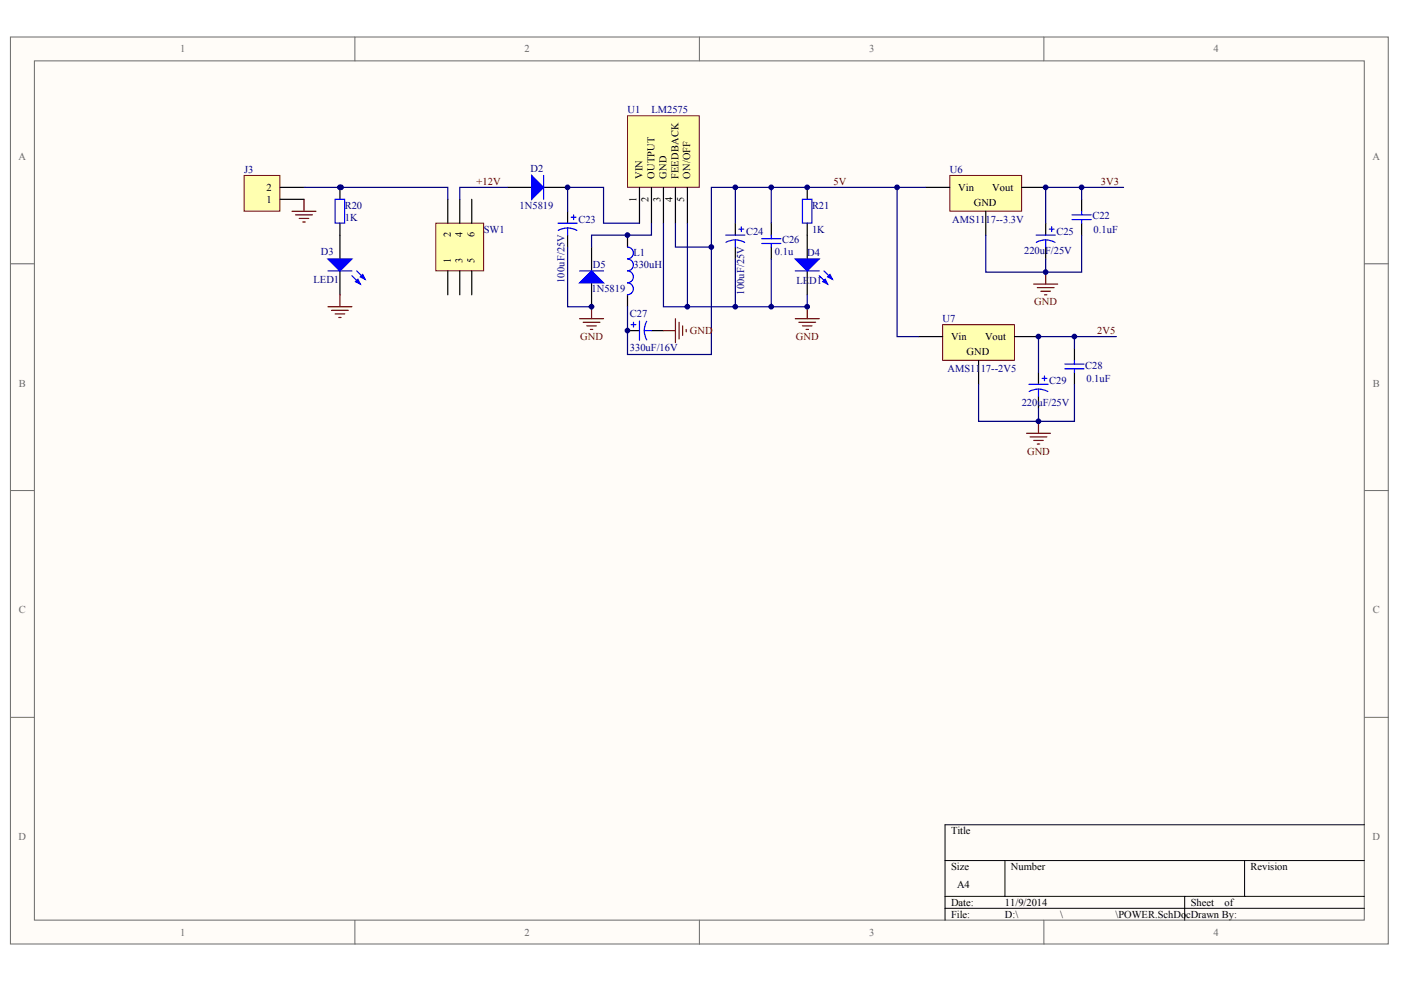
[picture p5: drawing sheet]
<svg xmlns="http://www.w3.org/2000/svg" width="287mm" height="202mm" viewBox="0 0 287 202" stroke-linecap="round" stroke-linejoin="round" font-family="sans-serif">
<g fill="#fffcf8" stroke="#696969" stroke-width=".2">
<path d="M2.1 7.6h282.1v185.7h-282.1z"/>
<path d="M7 12.5h272.3v175.9h-272.3z"/>
</g>
<path d="M72.7 7.6v4.9M143.2 7.6v4.9M213.7 7.6v4.9M2.1 54h4.9M279.3 54h4.9M2.1 100.5h4.9M279.3 100.5h4.9M2.1 146.9h4.9M279.3 146.9h4.9M72.7 188.5v4.9M143.2 188.5v4.9M213.7 188.5v4.9" fill="none" stroke="#696969" stroke-width=".2"/>
<path d="M193.5 176.2h85.8M205.7 176.2v7.4M254.8 176.2v7.4M279.3 168.9h-85.8v19.6M193.5 183.6h85.8M193.5 186h85.8M242.5 183.6v4.9" fill="none" stroke="#000" stroke-width=".2"/>
<g fill="none" stroke="#000" stroke-width=".25">
<path d="M103.9 38.4h4.9M111.3 38.4h4.9M165.3 38.4v2.4M116.2 43.3v2.4M116.2 48.2v2.4M150.5 45.7v2.5M150.5 50.6v2.4M157.9 45.7v2.5M157.9 50.6v2.4M165.3 45.7v7.3M165.3 55.5v4.9M214.1 45.7v2.5"/>
<path d="M214.1 50.6v2.4"/>
</g>
<g fill="none" stroke="#00f" stroke-width=".25">
<path d="M111.3 35.9v4.9M114.2 45.7h4M116.2 46.7l.8 .1 1.1 .4M116.2 46.7l-.8 .1-1.1 .4M116.2 46.7v1.5M116.9 44.5h1M117.4 44v1M148.6 48.2h3.9M150.5 49.1l1.2 .2 .7 .3M150.5 49.1l-.8 .1-1.1 .4M150.5 49.1v1.5M151.3 46.9h1"/>
<path d="M151.8 46.4v1M155.9 48.9h4M155.9 49.9h4M157.9 48.2v.7M157.9 49.9v.7M162.8 55.5h4.9M164.3 40.8h1.9v4.9h-1.9zM167.7 56.5l1.7 1.7M168.7 55.5l1.7 1.7M212.1 48.2h3.9M214.1 49.1l1.1 .2 .8 .3M214.1 49.1l-1.2 .2-.7 .3"/>
<path d="M214.1 49.1v1.5M214.8 46.9h1M215.3 46.4v1"/>
</g>
<g fill="#00f" stroke="#00f" stroke-width=".25">
<path d="M108.8 35.9l2.5 2.5-2.5 2.4z"/>
<path d="M162.8 53h4.9l-2.4 2.5z"/>
<path d="M168.4 57.7l.5-.5 .5 1z"/>
<path d="M169.4 56.7l.5-.5 .5 1z"/>
</g>
<path d="M194.4 35.9h14.7v7.3h-14.7z" fill="#ffffb0" stroke="#800000" stroke-width=".2"/>
<path d="M189.5 38.4h4.9M209.2 38.4h4.9M201.8 43.3v4.9M221.4 40.8v2.5M221.4 45.7v2.5" fill="none" stroke="#000" stroke-width=".25"/>
<path d="M219.5 44h3.9M219.5 45h3.9M221.4 43.3v.7M221.4 45v.7" fill="none" stroke="#00f" stroke-width=".25"/>
<path d="M221.4 38.4v2.4M157.9 53v9.8" fill="none" stroke="#000080" stroke-width=".25"/>
<path d="M59.8 43.3h4.9M60.5 44h3.4M61.2 44.7h2M62 45.5h.5M62.2 40.8v2.5" fill="none" stroke="#800000" stroke-width=".25"/>
<path d="M50 35.9h7.3v7.3h-7.3z" fill="#ffffb0" stroke="#800000" stroke-width=".2"/>
<path d="M57.3 38.4h4.9M69.6 38.4v2.4M57.3 40.8h4.9M69.6 45.7v7.3M69.6 55.5v4.9" fill="none" stroke="#000" stroke-width=".25"/>
<path d="M157.9 38.4h7.4M230 38.4h-15.9v7.3M150.5 45.7v-7.3h7.4v7.3M150.5 53v9.8" fill="none" stroke="#000080" stroke-width=".25"/>
<g fill="#00f" stroke="#00f" stroke-width=".25">
<path d="M67.1 53h4.9l-2.4 2.5z"/>
<path d="M72.8 57.7l.5-.5 .5 1z"/>
<path d="M73.8 56.7l.5-.5 .4 1z"/>
</g>
<path d="M67.1 55.5h4.9M68.6 40.8h1.9v4.9h-1.9zM72 56.5l1.8 1.7M73 55.5l1.7 1.7" fill="none" stroke="#00f" stroke-width=".25"/>
<path d="M67.1 62.8h4.9M67.9 63.6h3.4M68.6 64.3h2M69.3 65h.5M69.6 60.4v2.4" fill="none" stroke="#800000" stroke-width=".25"/>
<path d="M89.2 45.7h9.8v9.8h-9.8z" fill="#ffffb0" stroke="#800000" stroke-width=".2"/>
<path d="M91.7 40.8v4.9M91.7 55.5v4.9M94.1 40.8v4.9M94.1 55.5v4.9M96.6 40.8v4.9M96.6 55.5v4.9" fill="none" stroke="#000" stroke-width=".25"/>
<path d="M211.6 58.2h4.9M212.4 58.9h3.4M213.1 59.6h2M214.1 55.7v2.5M213.8 60.4h.5" fill="none" stroke="#800000" stroke-width=".25"/>
<path d="M128.5 23.7h14.7v14.7h-14.7z" fill="#ffffb0" stroke="#800000" stroke-width=".2"/>
<g fill="none" stroke="#000" stroke-width=".25">
<path d="M130.9 38.4v7.3M133.4 38.4v7.3M135.8 38.4v7.3M138.3 38.4v7.3M140.7 38.4v7.3M121.1 50.6v4.9M121.1 57.9v4.9M128.5 48.2v2.4M128.5 60.4v2.4M128.5 67.7h2.4M133.4 67.7h2.4M212.6 76.3v2.4"/>
<path d="M212.6 81.2v2.4"/>
</g>
<path d="M150.5 38.4h-4.9v34.2h-17.1v-9.8M165.3 38.4h24.2M116.2 43.3v-4.9h7.4v7.3h7.3M116.2 50.6v12.2h4.9M133.4 45.7v2.5h-12.3v2.4M135.8 45.7v17.1h29.5v-2.4M138.3 45.7v4.9h7.3M140.7 45.7v17.1M201.8 48.2v7.5h12.3M221.4 48.2v7.5h-7.3v-2.7" fill="none" stroke="#000080" stroke-width=".25"/>
<path d="M118.6 57.9l2.5-2.4 2.5 2.4z" fill="#00f" stroke="#00f" stroke-width=".25"/>
<g fill="none" stroke="#00f" stroke-width=".25">
<path d="M118.6 55.5h5M128.5 50.6a1.21 1.21 0 0 1 1.2 1.2 1.21 1.21 0 0 1-1.2 1.2 1.22 1.22 0 0 1 1.2 1.2 1.22 1.22 0 0 1-1.2 1.3 1.22 1.22 0 0 1 1.2 1.2 1.22 1.22 0 0 1-1.2 1.2 1.22 1.22 0 0 1 1.2 1.2 1.22 1.22 0 0 1-1.2 1.3M129.2 66.5h1M129.7 66v1M130.9 65.8v3.9M131.9 67.7l.1 .8 .4 1.1M131.9 67.7h1.5M132.4 65.8l-.4 1.1-.1 .8M210.6 78.7h4M212.6 79.7l1.2 .2 .7 .3M212.6 79.7l-1.2 .2-.7 .3M212.6 79.7v1.5"/>
<path d="M213.3 77.5h1M213.8 77v1"/>
</g>
<path d="M118.6 65.3h5M119.4 66h3.4M120.1 66.7h2M120.9 67.5h.4M121.1 62.8v2.5" fill="none" stroke="#800000" stroke-width=".25"/>
<path d="M193 66.5h14.7v7.3h-14.7z" fill="#ffffb0" stroke="#800000" stroke-width=".2"/>
<path d="M188.1 68.9h4.9M200.3 73.8v4.9M207.7 68.9h4.9M220 71.4v2.4M220 76.3v2.4" fill="none" stroke="#000" stroke-width=".25"/>
<path d="M218 74.6h3.9M218 75.5h3.9M220 73.8v.8M220 75.5v.8" fill="none" stroke="#00f" stroke-width=".25"/>
<path d="M62.2 38.4h29.5v2.4M69.6 38.4h.2M103.9 38.4h-9.8v2.4M183.7 38.4v30.5h4.4M200.3 78.7v7.6h12.3M220 78.7v7.6h-7.4v-2.7M220 68.9v2.5M228.5 68.9h-15.9v7.4" fill="none" stroke="#000080" stroke-width=".25"/>
<g fill="none" stroke="#800000" stroke-width=".25">
<path d="M135.8 67.7h2.5M138.3 65.3v4.9M139 66v3.4M139.7 66.7v2M140.5 67.5v.5M162.8 65.3h4.9M163.5 66h3.5M164.3 66.7h1.9M165 67.5h.5M165.3 62.8v2.5M210.1 88.7h5M210.9 89.5h3.4"/>
<path d="M211.6 90.2h2M212.4 90.9h.4M212.6 86.3v2.4"/>
</g>
<g fill="#000080" stroke="#000080" stroke-width=".2">
<circle cx="69.6" cy="38.4" r=".48"/>
<circle cx="69.8" cy="38.4" r=".48"/>
<circle cx="116.2" cy="38.4" r=".48"/>
<circle cx="121.1" cy="62.8" r=".48"/>
<circle cx="128.4" cy="67.7" r=".48"/>
<circle cx="128.4" cy="48.1" r=".48"/>
<circle cx="140.7" cy="62.8" r=".48"/>
<circle cx="145.6" cy="50.6" r=".48"/>
<circle cx="150.5" cy="62.8" r=".48"/>
<circle cx="150.5" cy="38.4" r=".48"/>
<circle cx="157.9" cy="62.8" r=".48"/>
<circle cx="157.9" cy="38.4" r=".48"/>
<circle cx="165.2" cy="62.8" r=".48"/>
<circle cx="165.2" cy="38.4" r=".48"/>
<circle cx="183.6" cy="38.4" r=".48"/>
<circle cx="212.6" cy="86.3" r=".48"/>
<circle cx="212.6" cy="68.9" r=".48"/>
<circle cx="214.1" cy="55.7" r=".48"/>
<circle cx="214.1" cy="38.4" r=".48"/>
<circle cx="219.9" cy="68.9" r=".48"/>
<circle cx="221.4" cy="38.4" r=".48"/>
</g>
<g font-size="2.2" fill="#696969">
<text x="36.9" y="10.7">1</text>
<text x="107.4" y="10.7">2</text>
<text x="177.9" y="10.7">3</text>
<text x="248.4" y="10.7">4</text>
<text x="3.8" y="32.7">A</text>
<text x="281" y="32.7">A</text>
<text x="3.9" y="79.2">B</text>
<text x="281.1" y="79.2">B</text>
<text x="3.9" y="125.6">C</text>
<text x="281.1" y="125.6">C</text>
<text x="3.8" y="172.1">D</text>
<text x="281" y="172.1">D</text>
<text x="36.9" y="191.6">1</text>
<text x="107.4" y="191.6">2</text>
<text x="177.9" y="191.6">3</text>
<text x="248.4" y="191.6">4</text>
</g>
<g font-size="2.2" fill="#000080">
<text x="128.5" y="23.2">U1</text>
<text x="133.4" y="23.2">LM2575</text>
<text x="50" y="35.4">J3</text>
<text x="108.6" y="35.2">D2</text>
<text x="194.4" y="35.4">U6</text>
<text x="70.6" y="45.2">1K</text>
<text x="70.6" y="42.7">R20</text>
<text x="99" y="47.6">SW1</text>
<text x="106.4" y="42.7">1N5819</text>
<text x="118.4" y="45.7">C23</text>
<text x="166.2" y="47.6">1K</text>
<text x="166.2" y="42.7">R21</text>
<text x="194.9" y="45.7">AMS1117--3.3V</text>
<text x="223.6" y="44.9">C22</text>
<text x="223.9" y="47.6">0.1uF</text>
<text x="65.7" y="52.3">D3</text>
<text x="129.7" y="52.5">L1</text>
<text x="152.7" y="48.1">C24</text>
<text x="158.6" y="52.3">0.1u</text>
<text x="160.1" y="49.8">C26</text>
<text x="165.3" y="52.5">D4</text>
<text x="209.7" y="52">220uF/25V</text>
<text x="216.3" y="48.1">C25</text>
<text x="64.2" y="57.9">LED1</text>
<text x="121.1" y="59.9">1N5819</text>
<text x="121.3" y="55">D5</text>
<text x="129.7" y="55">330uH</text>
<text x="163" y="58.1">LED1</text>
<text x="129" y="65">C27</text>
<text x="193" y="66">U7</text>
<text x="129" y="71.9">330uF/16V</text>
<text x="194" y="76.2">AMS1117--2V5</text>
<text x="222.2" y="75.5">C28</text>
<text x="209.2" y="83.1">220uF/25V</text>
<text x="214.8" y="78.7">C29</text>
<text x="222.4" y="78.2">0.1uF</text>
</g>
<g font-size="2.2">
<text x="54.5" y="41.5">1</text>
<text x="54.5" y="39.1">2</text>
<text x="196.2" y="39.1">Vin</text>
<text x="203.1" y="39.1">Vout</text>
<text x="199.4" y="42.3">GND</text>
<text x="194.7" y="69.6">Vin</text>
<text x="201.7" y="69.6">Vout</text>
<text x="197.9" y="72.8">GND</text>
<text x="194.7" y="170.8">Title</text>
<text x="194.7" y="178.2">Size</text>
<text x="207" y="178.2">Number</text>
<text x="256" y="178.2">Revision</text>
<text x="194.7" y="185.5">Date:</text>
<text x="195.9" y="181.8">A4</text>
<text x="205.7" y="185.5">11/9/2014</text>
<text x="243.7" y="185.5">Sheet</text>
<text x="250.7" y="185.5">of</text>
<text x="194.7" y="187.9">File:</text>
<text x="205.7" y="187.9">D:\</text>
<text x="217" y="187.9">\</text>
<text x="228.4" y="187.9">\POWER.SchDocDrawn By:</text>
</g>
<g font-size="2.2" fill="#800000">
<text x="97.6" y="37.9">+12V</text>
<text x="170.7" y="37.9">5V</text>
<text x="225.4" y="37.9">3V3</text>
<text x="211.7" y="62.5">GND</text>
<text x="118.8" y="69.6">GND</text>
<text x="141.2" y="68.4">GND</text>
<text x="162.9" y="69.6">GND</text>
<text x="224.6" y="68.4">2V5</text>
<text x="210.3" y="93.1">GND</text>
</g>
<g font-size="2.1">
<text x="130.3" y="41.4" transform="rotate(-90 130.3 41.4)">1</text>
<text x="131.5" y="36.7" transform="rotate(-90 131.5 36.7)">VIN</text>
<text x="132.7" y="41.4" transform="rotate(-90 132.7 41.4)">2</text>
<text x="134" y="36.7" transform="rotate(-90 134 36.7)">OUTPUT</text>
<text x="135.2" y="41.4" transform="rotate(-90 135.2 41.4)">3</text>
<text x="136.4" y="36.7" transform="rotate(-90 136.4 36.7)">GND</text>
<text x="137.6" y="41.4" transform="rotate(-90 137.6 41.4)">4</text>
<text x="138.9" y="36.7" transform="rotate(-90 138.9 36.7)">FEEDBACK</text>
<text x="140.1" y="41.4" transform="rotate(-90 140.1 41.4)">5</text>
<text x="141.3" y="36.7" transform="rotate(-90 141.3 36.7)">ON/OFF</text>
<text x="92.3" y="53.8" transform="rotate(-90 92.3 53.8)">1</text>
<text x="92.3" y="48.5" transform="rotate(-90 92.3 48.5)">2</text>
<text x="94.7" y="53.8" transform="rotate(-90 94.7 53.8)">3</text>
<text x="94.7" y="48.5" transform="rotate(-90 94.7 48.5)">4</text>
<text x="97.2" y="53.8" transform="rotate(-90 97.2 53.8)">5</text>
<text x="97.2" y="48.5" transform="rotate(-90 97.2 48.5)">6</text>
</g>
<g font-size="2.1" fill="#000080">
<text x="115.6" y="57.9" transform="rotate(-90 115.6 57.9)">100uF/25V</text>
<text x="152.4" y="60.4" transform="rotate(-90 152.4 60.4)">100uF/25V</text>
</g>
</svg>
